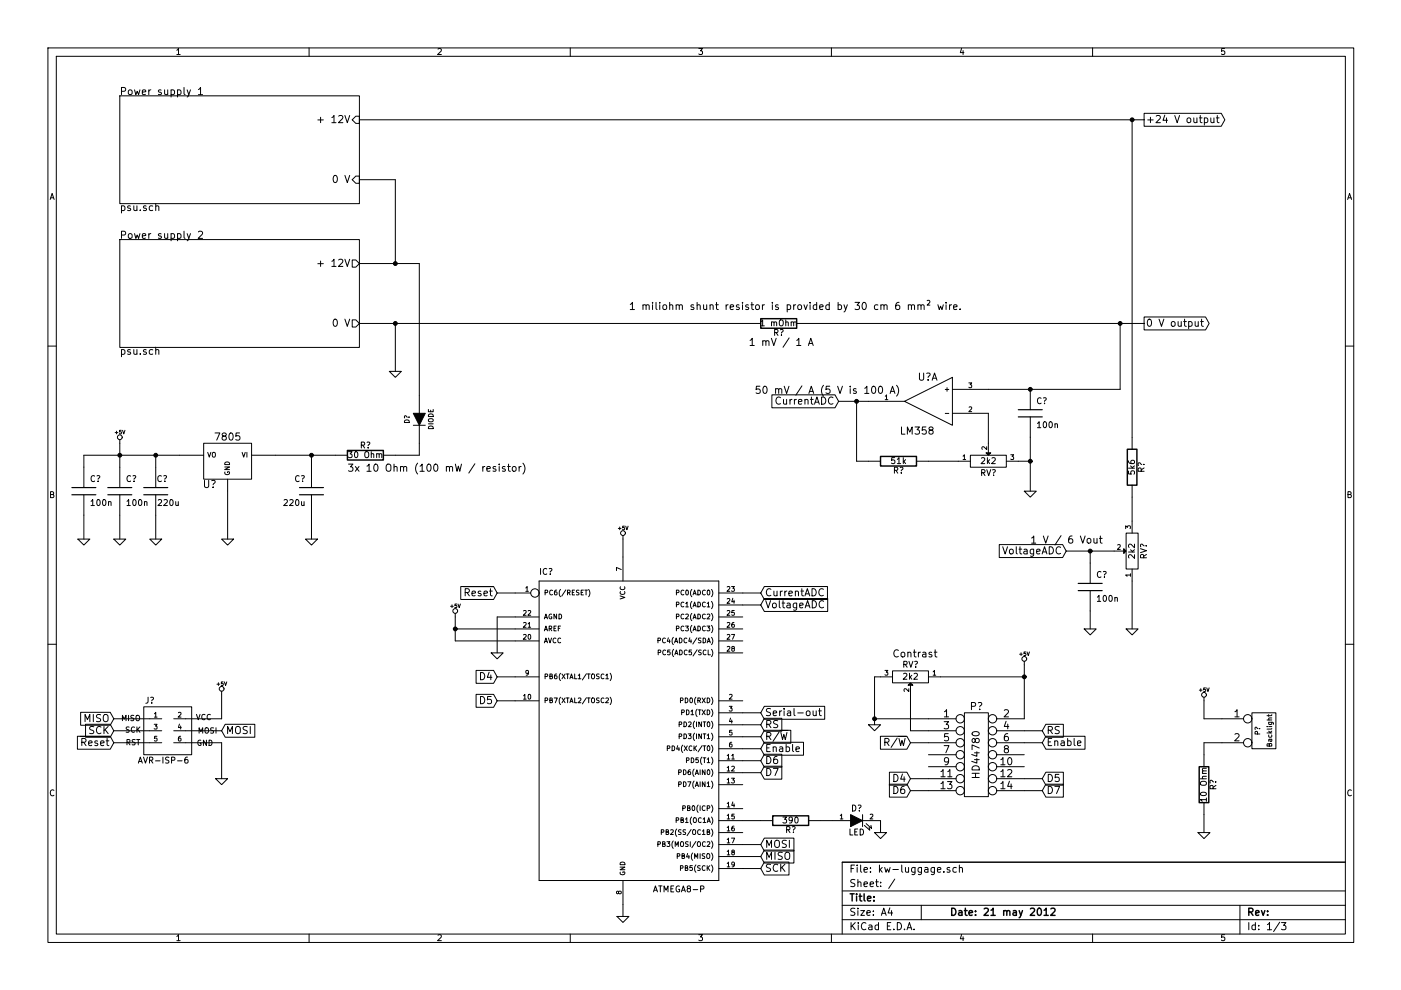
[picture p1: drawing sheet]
EESchema Schematic File Version 2  date 2012-05-21T21:48:12 CEST
LIBS:power
LIBS:device
LIBS:transistors
LIBS:conn
LIBS:linear
LIBS:regul
LIBS:74xx
LIBS:cmos4000
LIBS:adc-dac
LIBS:memory
LIBS:xilinx
LIBS:special
LIBS:microcontrollers
LIBS:dsp
LIBS:microchip
LIBS:analog_switches
LIBS:motorola
LIBS:texas
LIBS:intel
LIBS:audio
LIBS:interface
LIBS:digital-audio
LIBS:philips
LIBS:display
LIBS:cypress
LIBS:siliconi
LIBS:opto
LIBS:atmel
LIBS:contrib
LIBS:valves
LIBS:kw-luggage-cache
EELAYER 25  0
EELAYER END
$Descr A4 11700 8267
encoding utf-8
Sheet 1 3
Title ""
Date "21 may 2012"
Rev ""
Comp ""
Comment1 ""
Comment2 ""
Comment3 ""
Comment4 ""
$EndDescr
Wire Wire Line
	1250 6000 950  6000
Wire Wire Line
	1250 6200 950  6200
Wire Wire Line
	1850 5800 1850 6000
Wire Wire Line
	1850 6000 1550 6000
Wire Wire Line
	6350 6850 6200 6850
Wire Wire Line
	7350 6850 7350 6950
Connection ~ 7150 3350
Wire Wire Line
	7150 3350 7150 3850
Wire Wire Line
	7150 3850 7250 3850
Wire Wire Line
	6350 5050 6200 5050
Wire Wire Line
	4150 5850 4300 5850
Wire Wire Line
	6200 6350 6350 6350
Wire Wire Line
	6200 6150 6350 6150
Connection ~ 1000 3800
Wire Wire Line
	1000 3700 1000 3900
Wire Wire Line
	700  4300 700  4500
Wire Wire Line
	6350 7250 6200 7250
Wire Wire Line
	6350 7050 6200 7050
Wire Wire Line
	4300 5150 4150 5150
Wire Wire Line
	4150 5150 4150 5450
Wire Wire Line
	3800 5150 3800 5350
Wire Wire Line
	3800 5350 4300 5350
Wire Wire Line
	7600 6600 7750 6600
Wire Wire Line
	8550 6500 8700 6500
Wire Wire Line
	7600 6200 7750 6200
Wire Wire Line
	8700 6200 8550 6200
Connection ~ 8550 5650
Wire Wire Line
	8550 6000 8550 5550
Wire Wire Line
	7750 6100 7600 6100
Wire Wire Line
	7600 6100 7600 5800
Wire Wire Line
	7750 6000 7300 6000
Wire Wire Line
	10050 6950 10050 6800
Connection ~ 1300 3800
Wire Wire Line
	1300 3900 1300 3800
Wire Wire Line
	1900 4100 1900 4500
Connection ~ 2600 3800
Wire Wire Line
	2600 3900 2600 3800
Wire Wire Line
	3300 3800 3500 3800
Connection ~ 3300 2200
Wire Wire Line
	3500 3300 3500 2200
Wire Wire Line
	3500 2200 3000 2200
Wire Wire Line
	8250 3250 9350 3250
Connection ~ 9100 4600
Wire Wire Line
	9450 4850 9450 5250
Wire Wire Line
	9450 4150 9450 4350
Connection ~ 9450 1000
Wire Wire Line
	7750 3850 8000 3850
Wire Wire Line
	8600 3650 8600 4100
Connection ~ 9350 2700
Wire Wire Line
	3300 2200 3300 1500
Wire Wire Line
	3300 1500 3000 1500
Wire Wire Line
	9550 1000 3000 1000
Wire Wire Line
	3000 2700 6250 2700
Wire Wire Line
	6750 2700 9550 2700
Wire Wire Line
	8250 3450 8250 3700
Wire Wire Line
	8500 3850 8600 3850
Connection ~ 8600 3850
Wire Wire Line
	9350 3250 9350 2700
Connection ~ 8600 3250
Wire Wire Line
	9450 3650 9450 1000
Wire Wire Line
	9100 5100 9100 5250
Wire Wire Line
	9100 4600 9100 4700
Wire Wire Line
	3300 3100 3300 2700
Connection ~ 3300 2700
Wire Wire Line
	3500 3800 3500 3700
Wire Wire Line
	2800 3800 2300 3800
Wire Wire Line
	2600 4500 2600 4300
Wire Wire Line
	1300 4500 1300 4300
Wire Wire Line
	10050 5850 10050 6000
Wire Wire Line
	10050 6000 10200 6000
Wire Wire Line
	10200 6200 10050 6200
Wire Wire Line
	10050 6200 10050 6300
Wire Wire Line
	7850 5650 8550 5650
Wire Wire Line
	7300 6050 7300 5650
Wire Wire Line
	7300 5650 7350 5650
Connection ~ 7300 6000
Wire Wire Line
	8700 6100 8550 6100
Wire Wire Line
	8700 6600 8550 6600
Wire Wire Line
	7750 6500 7600 6500
Wire Wire Line
	5200 4500 5200 4650
Wire Wire Line
	4300 5250 3800 5250
Connection ~ 3800 5250
Wire Wire Line
	4150 4950 4300 4950
Wire Wire Line
	6350 7150 6200 7150
Wire Wire Line
	5200 7650 5200 7550
Wire Wire Line
	1000 4300 1000 4500
Wire Wire Line
	700  3900 700  3800
Wire Wire Line
	700  3800 1500 3800
Wire Wire Line
	6350 6250 6200 6250
Wire Wire Line
	6350 6050 6200 6050
Wire Wire Line
	6350 6450 6200 6450
Wire Wire Line
	4300 5650 4150 5650
Wire Wire Line
	7000 3350 7250 3350
Wire Wire Line
	6350 4950 6200 4950
Wire Wire Line
	8900 4600 9300 4600
Wire Wire Line
	6350 5950 6200 5950
Wire Wire Line
	6950 6850 6850 6850
Wire Wire Line
	1850 6100 1550 6100
Wire Wire Line
	1850 6500 1850 6200
Wire Wire Line
	1850 6200 1550 6200
Wire Wire Line
	950  6100 1250 6100
Text GLabel 1850 6100 2    60   Input ~ 0
MOSI
$Comp
L GND #PWR?
U 1 1
P 1850 6500
F 0 "#PWR?" H 1850 6500 30  0001 C CNN
F 1 "GND" H 1850 6430 30  0001 C CNN
	1    1850 6500
	1    0    0    -1  
$EndComp
$Comp
L +5V #PWR?
U 1 1
P 1850 5800
F 0 "#PWR?" H 1850 5890 20  0001 C CNN
F 1 "+5V" H 1850 5890 30  0000 C CNN
	1    1850 5800
	1    0    0    -1  
$EndComp
Text GLabel 950  6200 0    60   Input ~ 0
~Reset
Text GLabel 950  6100 0    60   Input ~ 0
SCK
Text GLabel 950  6000 0    60   Input ~ 0
MISO
$Comp
L AVR-ISP-6 J?
U 1 1
P 1400 6100
F 0 "J?" H 1250 6350 50  0000 C CNN
F 1 "AVR-ISP-6" H 1150 5825 50  0000 L BNN
F 2 "AVR-ISP-6" V 900 6100 50  0001 C CNN
	1    1400 6100
	1    0    0    -1  
$EndComp
$Comp
L GND #PWR?
U 1 1
P 7350 6950
F 0 "#PWR?" H 7350 6950 30  0001 C CNN
F 1 "GND" H 7350 6880 30  0001 C CNN
	1    7350 6950
	1    0    0    -1  
$EndComp
$Comp
L LED D?
U 1 1
P 7150 6850
F 0 "D?" H 7150 6950 50  0000 C CNN
F 1 "LED" H 7150 6750 50  0000 C CNN
	1    7150 6850
	1    0    0    -1  
$EndComp
$Comp
L R R?
U 1 1
P 6600 6850
F 0 "R?" V 6680 6850 50  0000 C CNN
F 1 "390" V 6600 6850 50  0000 C CNN
	1    6600 6850
	0    1    1    0   
$EndComp
Text GLabel 6350 5950 2    60   Input ~ 0
Serial-out
Text GLabel 8900 4600 0    60   Input ~ 0
VoltageADC
Text GLabel 6350 5050 2    60   Input ~ 0
VoltageADC
Text GLabel 6350 4950 2    60   Input ~ 0
CurrentADC
Text GLabel 7000 3350 0    60   Input ~ 0
CurrentADC
Text GLabel 6350 6450 2    60   Input ~ 0
D7
Text GLabel 6350 6350 2    60   Input ~ 0
D6
Text GLabel 4150 5850 0    60   Input ~ 0
D5
Text GLabel 4150 5650 0    60   Input ~ 0
D4
Text GLabel 6350 6250 2    60   Input ~ 0
Enable
Text GLabel 6350 6150 2    60   Input ~ 0
R/~W
Text GLabel 6350 6050 2    60   Input ~ 0
RS
$Comp
L GND #PWR?
U 1 1
P 700 4500
F 0 "#PWR?" H 700 4500 30  0001 C CNN
F 1 "GND" H 700 4430 30  0001 C CNN
	1    700  4500
	1    0    0    -1  
$EndComp
$Comp
L GND #PWR?
U 1 1
P 1000 4500
F 0 "#PWR?" H 1000 4500 30  0001 C CNN
F 1 "GND" H 1000 4430 30  0001 C CNN
	1    1000 4500
	1    0    0    -1  
$EndComp
$Comp
L C C?
U 1 1
P 700 4100
F 0 "C?" H 750 4200 50  0000 L CNN
F 1 "100n" H 750 4000 50  0000 L CNN
	1    700  4100
	1    0    0    -1  
$EndComp
$Comp
L C C?
U 1 1
P 1000 4100
F 0 "C?" H 1050 4200 50  0000 L CNN
F 1 "100n" H 1050 4000 50  0000 L CNN
	1    1000 4100
	1    0    0    -1  
$EndComp
$Comp
L GND #PWR?
U 1 1
P 5200 7650
F 0 "#PWR?" H 5200 7650 30  0001 C CNN
F 1 "GND" H 5200 7580 30  0001 C CNN
	1    5200 7650
	1    0    0    -1  
$EndComp
Text GLabel 6350 7050 2    60   Input ~ 0
MOSI
Text GLabel 6350 7150 2    60   Input ~ 0
MISO
Text GLabel 6350 7250 2    60   Input ~ 0
SCK
Text GLabel 4150 4950 0    60   Input ~ 0
~Reset
$Comp
L GND #PWR?
U 1 1
P 4150 5450
F 0 "#PWR?" H 4150 5450 30  0001 C CNN
F 1 "GND" H 4150 5380 30  0001 C CNN
	1    4150 5450
	1    0    0    -1  
$EndComp
$Comp
L +5V #PWR?
U 1 1
P 3800 5150
F 0 "#PWR?" H 3800 5240 20  0001 C CNN
F 1 "+5V" H 3800 5240 30  0000 C CNN
	1    3800 5150
	1    0    0    -1  
$EndComp
$Comp
L +5V #PWR?
U 1 1
P 5200 4500
F 0 "#PWR?" H 5200 4590 20  0001 C CNN
F 1 "+5V" H 5200 4590 30  0000 C CNN
	1    5200 4500
	1    0    0    -1  
$EndComp
$Comp
L ATMEGA8-P IC?
U 1 1
P 5200 6050
F 0 "IC?" H 4500 7300 50  0000 L BNN
F 1 "ATMEGA8-P" H 5450 4650 50  0000 L BNN
F 2 "DIL28" H 5700 4575 50  0001 C CNN
	1    5200 6050
	1    0    0    -1  
$EndComp
Text GLabel 8700 6600 2    60   Input ~ 0
D7
Text GLabel 7600 6600 0    60   Input ~ 0
D6
Text GLabel 8700 6500 2    60   Input ~ 0
D5
Text GLabel 7600 6500 0    60   Input ~ 0
D4
Text GLabel 7600 6200 0    60   Input ~ 0
R/~W
Text GLabel 8700 6200 2    60   Input ~ 0
Enable
Text GLabel 8700 6100 2    60   Input ~ 0
RS
Text Notes 7450 5500 0    60   ~ 0
Contrast
$Comp
L GND #PWR?
U 1 1
P 7300 6050
F 0 "#PWR?" H 7300 6050 30  0001 C CNN
F 1 "GND" H 7300 5980 30  0001 C CNN
	1    7300 6050
	1    0    0    -1  
$EndComp
$Comp
L +5V #PWR?
U 1 1
P 8550 5550
F 0 "#PWR?" H 8550 5640 20  0001 C CNN
F 1 "+5V" H 8550 5640 30  0000 C CNN
	1    8550 5550
	1    0    0    -1  
$EndComp
$Comp
L POT RV?
U 1 1
P 7600 5650
F 0 "RV?" H 7600 5550 50  0000 C CNN
F 1 "2k2" H 7600 5650 50  0000 C CNN
	1    7600 5650
	-1   0    0    1   
$EndComp
$Comp
L +5V #PWR?
U 1 1
P 10050 5850
F 0 "#PWR?" H 10050 5940 20  0001 C CNN
F 1 "+5V" H 10050 5940 30  0000 C CNN
	1    10050 5850
	1    0    0    -1  
$EndComp
$Comp
L GND #PWR?
U 1 1
P 10050 6950
F 0 "#PWR?" H 10050 6950 30  0001 C CNN
F 1 "GND" H 10050 6880 30  0001 C CNN
	1    10050 6950
	1    0    0    -1  
$EndComp
$Comp
L R R?
U 1 1
P 10050 6550
F 0 "R?" V 10130 6550 50  0000 C CNN
F 1 "10 Ohm" V 10050 6550 50  0000 C CNN
	1    10050 6550
	1    0    0    -1  
$EndComp
$Comp
L CONN_7X2 P?
U 1 1
P 8150 6300
F 0 "P?" H 8150 6700 60  0000 C CNN
F 1 "HD44780" V 8150 6300 60  0000 C CNN
	1    8150 6300
	1    0    0    -1  
$EndComp
$Comp
L CONN_2 P?
U 1 1
P 10550 6100
F 0 "P?" V 10500 6100 40  0000 C CNN
F 1 "Backlight" V 10600 6100 40  0000 C CNN
	1    10550 6100
	1    0    0    -1  
$EndComp
Text Notes 2900 3950 0    60   ~ 0
3x 10 Ohm (100 mW / resistor)
$Comp
L +5V #PWR?
U 1 1
P 1000 3700
F 0 "#PWR?" H 1000 3790 20  0001 C CNN
F 1 "+5V" H 1000 3790 30  0000 C CNN
	1    1000 3700
	1    0    0    -1  
$EndComp
$Comp
L GND #PWR?
U 1 1
P 1900 4500
F 0 "#PWR?" H 1900 4500 30  0001 C CNN
F 1 "GND" H 1900 4430 30  0001 C CNN
	1    1900 4500
	-1   0    0    -1  
$EndComp
$Comp
L GND #PWR?
U 1 1
P 1300 4500
F 0 "#PWR?" H 1300 4500 30  0001 C CNN
F 1 "GND" H 1300 4430 30  0001 C CNN
	1    1300 4500
	-1   0    0    -1  
$EndComp
$Comp
L GND #PWR?
U 1 1
P 2600 4500
F 0 "#PWR?" H 2600 4500 30  0001 C CNN
F 1 "GND" H 2600 4430 30  0001 C CNN
	1    2600 4500
	-1   0    0    -1  
$EndComp
$Comp
L C C?
U 1 1
P 1300 4100
F 0 "C?" H 1200 4200 50  0000 L CNN
F 1 "220u" H 1100 4000 50  0000 L CNN
	1    1300 4100
	-1   0    0    -1  
$EndComp
$Comp
L 7805 U?
U 1 1
P 1900 3850
F 0 "U?" H 2050 3654 60  0000 C CNN
F 1 "7805" H 1900 4050 60  0000 C CNN
	1    1900 3850
	-1   0    0    -1  
$EndComp
$Comp
L C C?
U 1 1
P 2600 4100
F 0 "C?" H 2650 4200 50  0000 L CNN
F 1 "220u" H 2650 4000 50  0000 L CNN
	1    2600 4100
	-1   0    0    -1  
$EndComp
$Comp
L R R?
U 1 1
P 3050 3800
F 0 "R?" V 3130 3800 50  0000 C CNN
F 1 "30 Ohm" V 3050 3800 50  0000 C CNN
	1    3050 3800
	0    1    -1   0   
$EndComp
$Comp
L DIODE D?
U 1 1
P 3500 3500
F 0 "D?" H 3500 3600 40  0000 C CNN
F 1 "DIODE" H 3500 3400 40  0000 C CNN
	1    3500 3500
	0    -1   1    0   
$EndComp
$Comp
L GND #PWR?
U 1 1
P 3300 3100
F 0 "#PWR?" H 3300 3100 30  0001 C CNN
F 1 "GND" H 3300 3030 30  0001 C CNN
	1    3300 3100
	1    0    0    -1  
$EndComp
Text Notes 8600 4550 0    60   ~ 0
1 V / 6 Vout
$Comp
L GND #PWR?
U 1 1
P 9100 5250
F 0 "#PWR?" H 9100 5250 30  0001 C CNN
F 1 "GND" H 9100 5180 30  0001 C CNN
	1    9100 5250
	1    0    0    -1  
$EndComp
$Comp
L GND #PWR?
U 1 1
P 9450 5250
F 0 "#PWR?" H 9450 5250 30  0001 C CNN
F 1 "GND" H 9450 5180 30  0001 C CNN
	1    9450 5250
	1    0    0    -1  
$EndComp
$Comp
L C C?
U 1 1
P 9100 4900
F 0 "C?" H 9150 5000 50  0000 L CNN
F 1 "100n" H 9150 4800 50  0000 L CNN
	1    9100 4900
	1    0    0    -1  
$EndComp
$Comp
L R R?
U 1 1
P 9450 3900
F 0 "R?" V 9530 3900 50  0000 C CNN
F 1 "5k6" V 9450 3900 50  0000 C CNN
	1    9450 3900
	1    0    0    -1  
$EndComp
$Comp
L POT RV?
U 1 1
P 9450 4600
F 0 "RV?" H 9450 4500 50  0000 C CNN
F 1 "2k2" H 9450 4600 50  0000 C CNN
	1    9450 4600
	0    -1   -1   0   
$EndComp
Text Notes 6250 2900 0    60   ~ 0
1 mV / 1 A
Text Notes 6300 3300 0    60   ~ 0
50 mV / A (5 V is 100 A)
$Comp
L POT RV?
U 1 1
P 8250 3850
F 0 "RV?" H 8250 3750 50  0000 C CNN
F 1 "2k2" H 8250 3850 50  0000 C CNN
	1    8250 3850
	1    0    0    -1  
$EndComp
$Comp
L R R?
U 1 1
P 7500 3850
F 0 "R?" V 7580 3850 50  0000 C CNN
F 1 "51k" V 7500 3850 50  0000 C CNN
	1    7500 3850
	0    1    1    0   
$EndComp
$Comp
L GND #PWR?
U 1 1
P 8600 4100
F 0 "#PWR?" H 8600 4100 30  0001 C CNN
F 1 "GND" H 8600 4030 30  0001 C CNN
	1    8600 4100
	1    0    0    -1  
$EndComp
$Comp
L C C?
U 1 1
P 8600 3450
F 0 "C?" H 8650 3550 50  0000 L CNN
F 1 "100n" H 8650 3350 50  0000 L CNN
	1    8600 3450
	1    0    0    -1  
$EndComp
$Comp
L LM358 U?
U 1 1
P 7750 3350
F 0 "U?" H 7700 3550 60  0000 L CNN
F 1 "LM358" H 7700 3100 60  0000 L CNN
	1    7750 3350
	-1   0    0    -1  
$EndComp
Text Notes 5250 2600 0    60   ~ 0
1 miliohm shunt resistor is provided by 30 cm 6 mm² wire.
$Comp
L R R?
U 1 1
P 6500 2700
F 0 "R?" V 6580 2700 50  0000 C CNN
F 1 "1 mOhm" V 6500 2700 50  0000 C CNN
	1    6500 2700
	0    1    1    0   
$EndComp
Text GLabel 9550 1000 2    60   Output ~ 0
+24 V output
Text GLabel 9550 2700 2    60   Output ~ 0
0 V output
$Sheet
S 1000 2000 2000 900 
U 4FB937BB
F0 "Power supply 2" 60
F1 "psu.sch" 60
F2 "0 V" O R 3000 2700 60 
F3 "+ 12V" O R 3000 2200 60 
$EndSheet
$Sheet
S 1000 800  2000 900 
U 4FB9379F
F0 "Power supply 1" 60
F1 "psu.sch" 60
F2 "0 V" I R 3000 1500 60 
F3 "+ 12V" I R 3000 1000 60 
$EndSheet
$EndSCHEMATC
